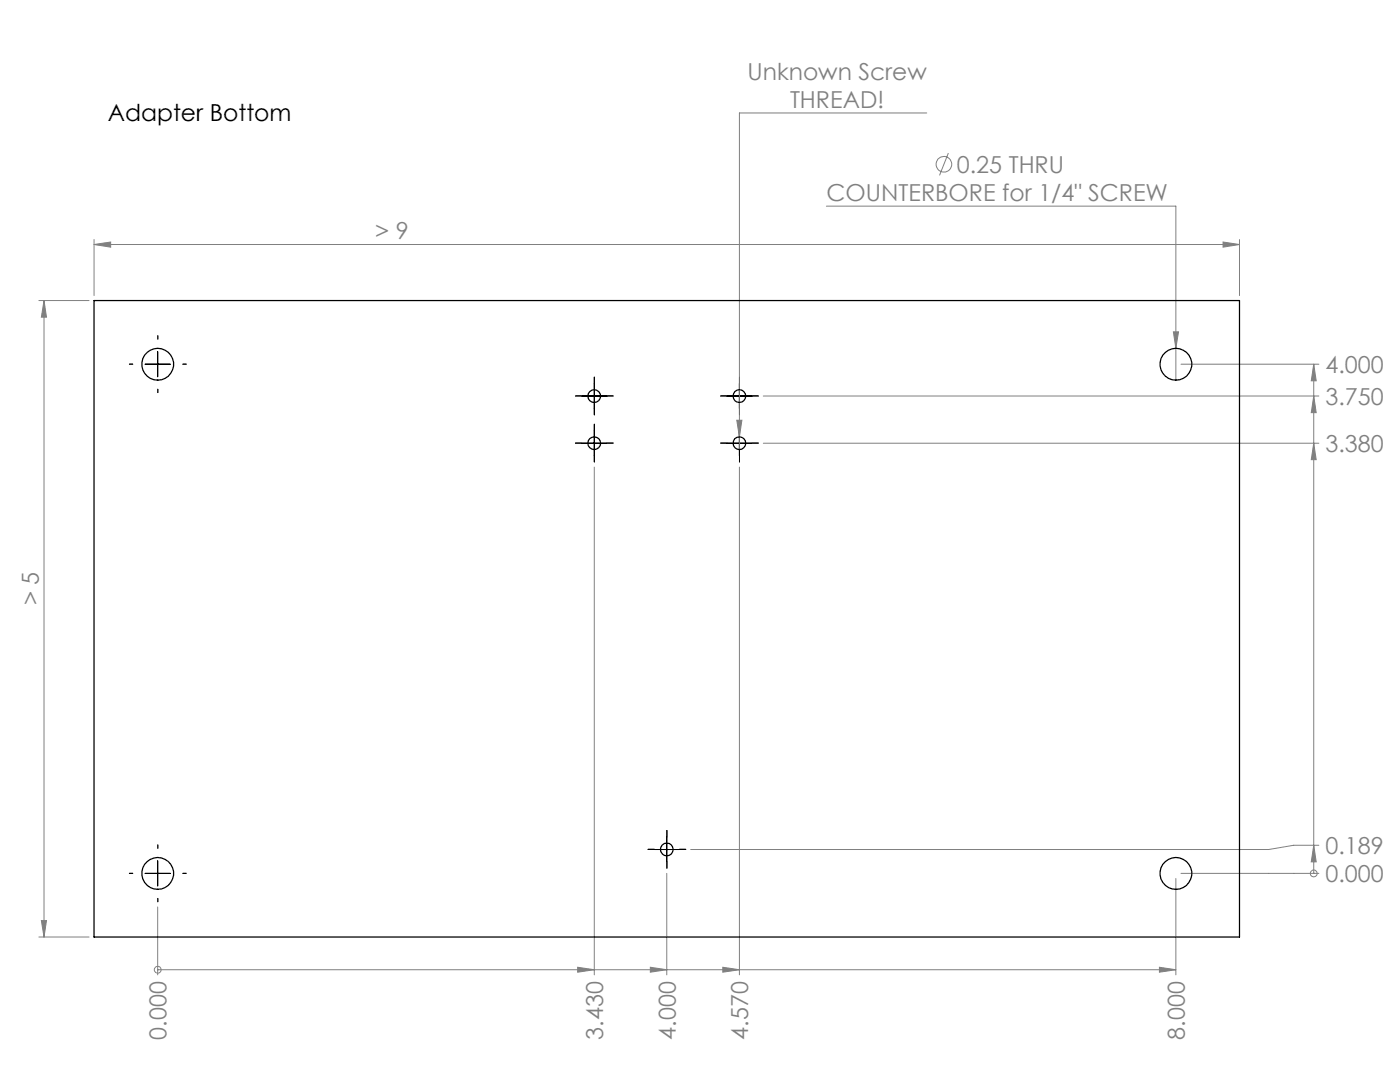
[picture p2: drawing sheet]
<svg xmlns="http://www.w3.org/2000/svg" width="279mm" height="216mm" viewBox="0 0 279 216" stroke-linecap="round" stroke-linejoin="round" font-family="sans-serif">
<g fill="none" stroke="#808080" stroke-width=".2">
<path d="M185 22.5h-37.4v67.2M189.3 30.6l-1.8 4.4M7.8 60h10M8.8 60l.5 3.3h-1zM8.8 60v127M18.8 48.8l3.3-.5v1zM18.8 47.8v11.2M18.8 48.8h228.6M164.9 41.1h69.8v34.7M244.1 48.3l3.3 .5-3.3 .5zM247.4 47.8v11.2M152.3 79h110.9"/>
<path d="M234.2 66.2h1l-.5 3.3zM235.7 72.7h27.5M262.2 79l.5 3.3h-1zM262.2 72.7l.5 3.3h-1zM262.2 72.7v101.6M118.6 93.2v101.3M147 83.9h1.1l-.5 3.3zM147.6 93.2v101.3M152.3 88.4h110.9M262.2 88.4l.5 3.3h-1zM133.1 174.3v20.2M234.7 175.3v19.2"/>
<path d="M235.7 174.3h27.5M262.2 168.7l.5 3.3h-1zM262.2 174.3h.1M263.2 168.7h-5l-5 .8h-115.4M7.8 187h10M8.3 183.7h1l-.5 3.3zM31.5 193.5h.1M31.5 181v13.5M31.5 193.5h203.2M115.3 193l3.3 .5-3.3 .5zM129.8 193l3.3 .5-3.3 .5zM144.3 193l3.3 .5-3.3 .5z"/>
<path d="M231.4 193l3.3 .5-3.3 .5z"/>
<circle cx="188.4" cy="32.8" r="1.56"/>
<circle cx="262.2" cy="174.3" r=".68"/>
<circle cx="31.5" cy="193.5" r=".68"/>
</g>
<g fill="none" stroke="#000" stroke-width=".2" stroke-dasharray="15.2 1.3 1.3 1.3">
<path d="M26.5 72.7h-.7M31.5 67.7v-.7M31.5 77.7v.6M36.5 72.7h.7M116.1 79h-1.3M118.6 76.5v-1.3M121.1 79h1.3M145.1 79h-1.3M147.6 76.5v-1.3M150.1 79h1.3M116.1 88.4h-1.3M118.6 81.5v1.3"/>
<path d="M118.6 85.9v-1.3M118.6 90.9v1.3M121.1 88.4h1.3M145.1 88.4h-1.3M147.6 81.5v1.3M147.6 85.9v-1.3M147.6 90.9v1.3M150.1 88.4h1.3M26.5 174.3h-.7M31.5 169.3v-.7M31.5 179.3v.6M36.5 174.3h.7"/>
<path d="M130.6 169.5h-1.3M133.1 167v-1.3M133.1 172v1.2M135.6 169.5h1.3"/>
</g>
<g fill="none" stroke="#000" stroke-width=".2">
<path d="M29 72.7h5M31.5 70.2v5M116.1 79h5M118.6 76.5v5M145.1 79h5M147.6 76.5v5M116.1 88.4h5M118.6 85.9v5M145.1 88.4h5M147.6 85.9v5M29 174.3h5M31.5 171.8v5"/>
<path d="M130.6 169.5h5M133.1 167v5"/>
</g>
<g fill="#808080">
<path d="M262.2 168.7l.5 3.3h-1zM262.2 88.4l.5 3.3h-1zM262.2 79l.5 3.3h-1zM262.2 72.7l.5 3.3h-1z"/>
<path d="M115.3 193l3.3 .5-3.3 .5zM129.8 193l3.3 .5-3.3 .5zM144.3 193l3.3 .5-3.3 .5zM231.4 193l3.3 .5-3.3 .5z"/>
<path d="M244.1 48.3l3.3 .5-3.3 .5zM18.8 48.8l3.3-.5v1z"/>
<path d="M234.2 66.2l.5 3.3 .5-3.3zM147 83.9l.6 3.3 .5-3.3z"/>
<path d="M8.8 60l.5 3.3h-1zM8.3 183.7h1l-.5 3.3z"/>
</g>
<g fill="none" stroke="#000" stroke-width=".25">
<path d="M18.8 60h228.6v127h-228.6z"/>
<circle cx="31.5" cy="72.7" r="3.2"/>
<circle cx="118.6" cy="79" r="1.27"/>
<circle cx="147.6" cy="79" r="1.27"/>
<circle cx="234.7" cy="72.7" r="3.2"/>
<circle cx="118.6" cy="88.4" r="1.28"/>
<circle cx="147.5" cy="88.4" r="1.28"/>
<circle cx="31.5" cy="174.3" r="3.2"/>
<circle cx="133.1" cy="169.5" r="1.27"/>
<circle cx="234.7" cy="174.3" r="3.2"/>
</g>
<g font-size="4.7" fill="#808080">
<text x="149.2" y="16">Unknown Screw</text>
<text x="157.7" y="21.5">THREAD!</text>
<text x="191" y="34.5">0.25 THRU</text>
<text x="165" y="40.1">COUNTERBORE for 1/4&quot; SCREW</text>
<text x="74.8" y="47.8">&gt; 9</text>
<text x="264.5" y="74.4">4.000</text>
<text x="264.5" y="80.8">3.750</text>
<text x="264.5" y="90.2">3.380</text>
<text x="7.8" y="120.8" transform="rotate(-90 7.8 120.8)">&gt; 5</text>
<text x="264.5" y="170.4">0.189</text>
<text x="264.5" y="176">0.000</text>
<text x="33.3" y="207.4" transform="rotate(-90 33.3 207.4)">0.000</text>
<text x="120.4" y="207.4" transform="rotate(-90 120.4 207.4)">3.430</text>
<text x="134.9" y="207.4" transform="rotate(-90 134.9 207.4)">4.000</text>
<text x="149.3" y="207.4" transform="rotate(-90 149.3 207.4)">4.570</text>
<text x="236.5" y="207.4" transform="rotate(-90 236.5 207.4)">8.000</text>
</g>
<text font-size="4.7" x="21.5" y="24.1">Adapter Bottom</text>
</svg>
